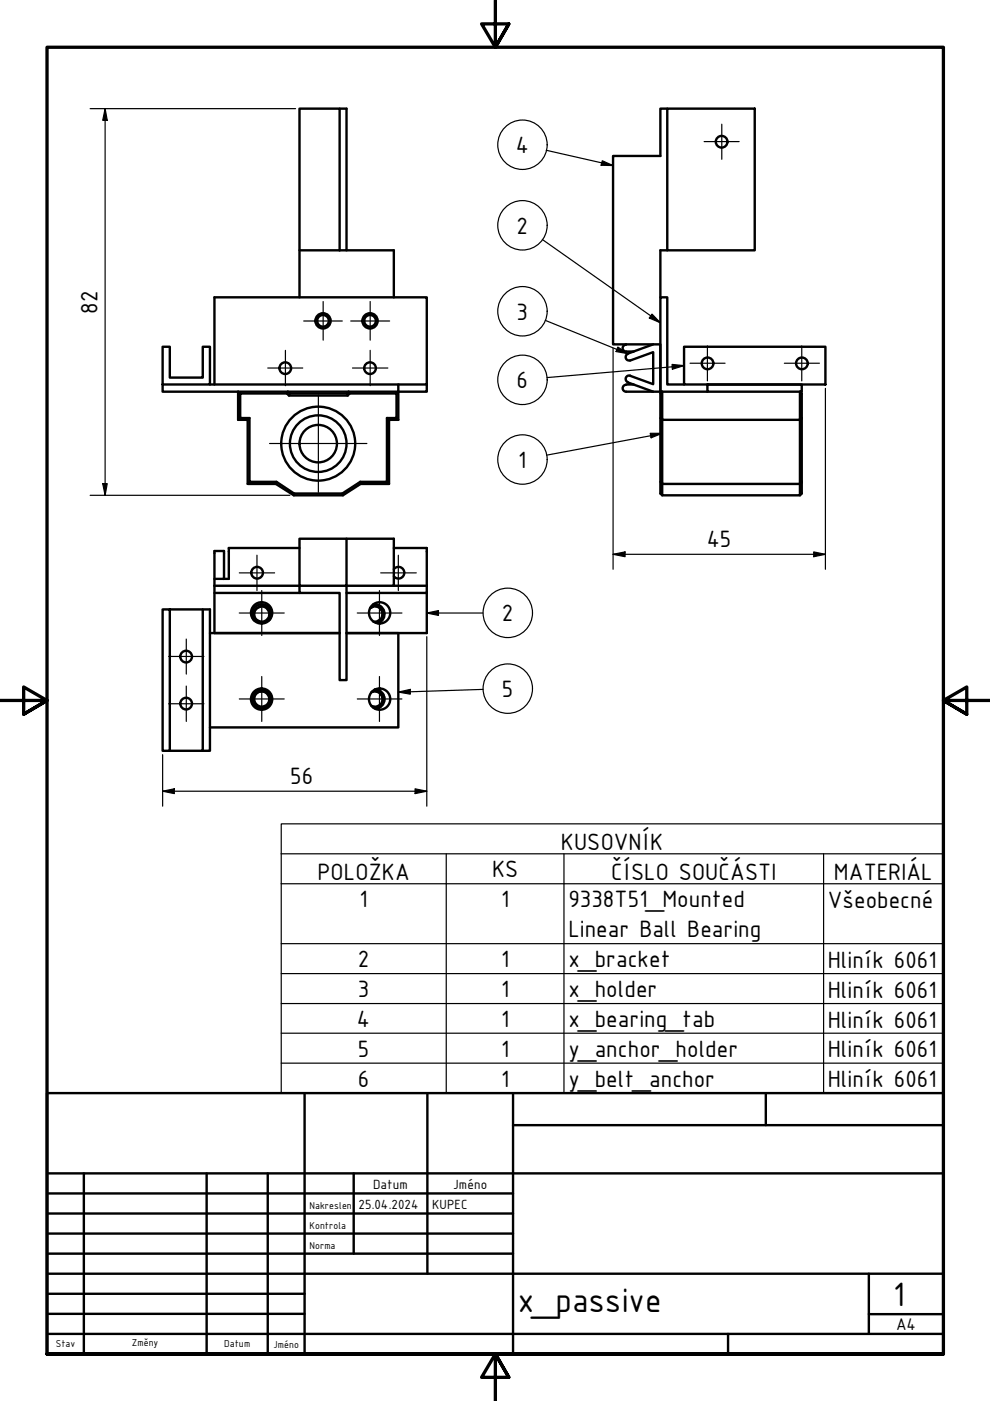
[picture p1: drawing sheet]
<svg xmlns="http://www.w3.org/2000/svg" width="210mm" height="297mm" viewBox="0 0 210 297" stroke-linecap="round" stroke-linejoin="round" font-family="sans-serif">
<g fill="none" stroke="#000" stroke-width=".51">
<path d="M72 23h1.5v30.1h-1.5M141.5 23h18.5v30.1h-18.5zM141.5 23h-1.5v10.1h-10v39.9h8.5M63.5 53.1h8.5M72 53.1v-30.1h-8.5v40M73.5 53.1h10v9.9M141.5 53.1h-1.5v9.9M34.5 73.5h1.5v6.6h7v-6.6h1.5v8h-10zM132.7 73.1a.73 .73 0 0 0-.7 .7 .73 .73 0 0 0 .7 .7M132.8 74.5h1.6M133.1 75l5.4-2h1.5v10h-1.5l-5.4-1.9M133.1 75a.73 .73 0 0 0-.4 1 .73 .73 0 0 0 .9 .4"/>
<path d="M133.6 76.4l4.9-1.7v6.8l-4.9-1.8a.73 .73 0 0 0-.9 .4 .73 .73 0 0 0 .4 .9M145 73.5h30v8h-30zM34.5 81.5v1.5h50v-1.5h-40M45.5 81.5v-18.5h45v18.5h-6M50.9 83.4h9.9l.5 .5h12.4l.4-.5h10v5.2h-2.1v13.6h-5.6l-3.8 2.4h-10.2l-3.8-2.4h-5.7v-13.6h-2zM50.9 88.6l-.4 .4M52.9 88.6l-.4 .4M60.8 83.4l.2-.4 .5 .4h12l.4-.4 .2 .4M61.5 83.4l-.2 .5M73.5 83.4l.2 .5M82 88.6l.5 .4M84.1 88.6l.4 .4"/>
<path d="M84.5 83v6h-2v13.6h-6l-3.8 2.4h-10.4l-3.8-2.4h-6v-13.6h-2v-6l.4 .4M84.5 83l-.4 .4M90.5 81.5v1.5h-6M132.7 81.6a.73 .73 0 0 0-.7 .7 .73 .73 0 0 0 .7 .7M132.8 81.5h1.6M132.8 83h5.7M140 88.6l.4 .4v13.6h29.2v-13.6l.4-.4M145 81.5h-3.5v-18.5h-1.5v20h10M150 81.5h20v1.5h-20zM52.9 102.2l-.4 .4M58.6 102.2l-.1 .4M62.4 104.6l-.1 .4"/>
<path d="M63.5 116.2h-15v6.5h-1M72.6 104.6l.1 .4M73.5 114.2h10v10h-10v-10h-10v10h10v20h-1.5v-18.5h-8.5v-1.5h-18M76.4 102.2l.1 .4M82 102.2l.5 .4M83.5 116.2h7v8M140 102.2l.4 .4v2.4h29.2v-2.4l.4-.4M140.4 105l-.4-.4v-21.2l.4-.4v6h29.2v-6l.4 .4v21.2l-.4 .4M36 129.2v30h-1.5v-30h10v30h-1.5M43 129.2v30h-7M44.5 134.2h27.5M45.5 124.2v10"/>
<path d="M45.5 122.7h2v-5.9h-2v7.4M45.5 125.7h18M53.9 131.6a2.06 2.06 0 0 1 .1-2.9 2.06 2.06 0 0 1 2.9 0 2.06 2.06 0 0 1 .1 2.9M55.1 128.6a1.62 1.62 0 0 1 1.9 1.2M55.2 128.2a1.82 1.82 0 0 1 1.9 1.7 1.82 1.82 0 0 1-1.5 1.9 1.61 1.61 0 0 1-1.7-1.4 1.61 1.61 0 0 1 1.2-1.8 1.77 1.77 0 0 0-.8 2.9 1.77 1.77 0 0 0 2.9-.5 1.95 1.95 0 0 0-2-2.8M78.5 128.9l.6-.3-.6 .4M79.1 128.6a1.62 1.62 0 0 1 1.9 1.2M79.1 128.2a2.06 2.06 0 0 1 2.4 1.5 2.06 2.06 0 0 1-1.4 2.5M79.2 128.2a1.91 1.91 0 0 1 2.2 1.7 1.91 1.91 0 0 1-1.8 2.1M79.2 128.2a1.81 1.81 0 0 1 1.9 1.8 1.81 1.81 0 0 1-1.9 1.8M83.5 120.7a1.24 1.24 0 0 1 1.8-.2 1.24 1.24 0 0 1 0 1.8 1.24 1.24 0 0 1-1.8-.1M83.5 124.2h7"/>
<path d="M84.5 134.2v20h-40M90.5 124.2v1.5h-17M90.5 125.7v8.5h-17M54.2 147.1l.9-.5a1.64 1.64 0 0 0-1.1 2.1 1.64 1.64 0 0 0 2.1 1 1.64 1.64 0 0 0 .9-2.2 2.04 2.04 0 0 0-1.8-1.3 1.89 1.89 0 0 1 2.2 1.5 1.89 1.89 0 0 1-1.3 2.2 1.89 1.89 0 0 1-2.3-1.3v-.8zM55.1 146.7a1.62 1.62 0 0 1 1.9 1.2M78.7 149.7a1.76 1.76 0 0 0 2.4-1.1 1.76 1.76 0 0 0-1.2-2.2l-.5-.2a1.9 1.9 0 0 1 2.1 2.1 1.9 1.9 0 0 1-2.4 1.7M79.1 146.6l-.3 .1M79.1 146.7a1.62 1.62 0 0 1 1.9 1.2M79.6 146.2a2.06 2.06 0 0 1 1.9 2 2.06 2.06 0 0 1-1.9 2.1"/>
<circle cx="153" cy="30.1" r="1.24"/>
<circle cx="60.5" cy="78.1" r="1.24"/>
<circle cx="68.5" cy="68" r="1.24"/>
<circle cx="68.5" cy="68" r="1.62"/>
<circle cx="78.5" cy="68" r="1.24"/>
<circle cx="78.5" cy="78.1" r="1.24"/>
<circle cx="78.5" cy="68" r="1.62"/>
<circle cx="150" cy="77" r="1.24"/>
<circle cx="170" cy="77" r="1.24"/>
<circle cx="67.5" cy="94.1" r="4"/>
<circle cx="67.5" cy="94.1" r="6"/>
<circle cx="67.5" cy="94.1" r="7.8"/>
<circle cx="39.5" cy="139.2" r="1.24"/>
<circle cx="54.5" cy="121.4" r="1.24"/>
<circle cx="55.5" cy="129.9" r="2.25"/>
<circle cx="80.5" cy="129.9" r="2.25"/>
<circle cx="39.5" cy="149.2" r="1.24"/>
<circle cx="55.5" cy="148.2" r="2.25"/>
<circle cx="55.5" cy="148.2" r="2.06"/>
<circle cx="80.5" cy="148.2" r="2.25"/>
</g>
<g fill="none" stroke="#000" stroke-width=".25">
<path d="M115.8 31.9l14.2 3.2M127.7 34.1l2.3 1-2.6-.1zM115 50.8l25 17.6M115.6 67.9l17.5 7.1M131 73.6l2.1 1.4-2.5-.5zM138.2 66.6l1.8 1.8-2.3-1zM142.5 77.3l2.5 .2-2.4 .8zM145 77.5l-29 2.6M137.9 91.9h2.5l-2.4 .9zM140.4 91.9l-24.5 4.6M90.5 130l2.5-.5v1zM90.5 130h11.9"/>
<path d="M84.5 146.7l2.5-.5v1zM102.4 146.2l-17.9 .5M112.9 146a5.2 5.2 0 0 0-7.6-4.7 5.2 5.2 0 0 0-.7 8.9 5.2 5.2 0 0 0 8.2-3.3l.1-.9M59.6 181v-6.3h140.4v6.3M59.6 181h140.4v6.4M59.6 181v50.8h140.4v-44.4M59.6 187.4h140.4M94.6 181v50.8M119.6 181v50.8M174.6 181v50.8M59.6 200.1h140.4M59.6 206.4h140.4"/>
<path d="M59.6 212.8h140.4M59.6 219.1h140.4M59.6 225.4h140.4"/>
<circle cx="110.8" cy="30.7" r="5.2"/>
<circle cx="110.8" cy="47.8" r="5.2"/>
<circle cx="110.8" cy="66" r="5.2"/>
<circle cx="110.8" cy="80.5" r="5.2"/>
<circle cx="110.8" cy="97.4" r="5.2"/>
<circle cx="107.7" cy="129.9" r="5.2"/>
</g>
<path d="M105 0v10l-2.9-4.9h5.8l-2.9 4.9 2.9-4.9M0 148.5h10l-5-2.8v5.7l5-2.9-5 2.9M210 148.5h-10l5-2.8v5.7l-5-2.9 5 2.9M10 287.1v-277.1h190v277.1h-190h190M107.9 292l-2.9-4.9 2.9 4.9h-5.8l2.9-4.9v9.9" fill="none" stroke="#000" stroke-width=".7"/>
<!-- layer: Nadpis (ISO) -->
<g fill="none" stroke="#000" stroke-width=".51">
<path d="M10 231.8h190v55.3h-190zM64.6 231.8v55.3M90.6 231.8v38.3M108.8 238.6h91.2M108.8 231.8v55.3M162.4 231.8v6.8M10 253h98.8M10 257.3h98.8M10 248.8h190M17.8 248.8v38.3M43.8 248.8v38.3M56.8 248.8v38.3"/>
<path d="M75 248.8v17M10 261.5h98.8M10 265.8h98.8M10 270.1h190M10 274.3h54.6M10 278.6h54.6M184.2 278.6h15.8M184.2 270.1v12.7M10 282.8h190M154.4 282.8v4.3"/>
</g>
<g fill="none" stroke="#000" stroke-width=".25">
<path d="M149.3 30h7.4M153 26.3v7.5M56.8 78h7.4M60.5 74.3v7.5M64.4 68.1h8.2M68.5 63.9v8.2M74.4 68.1h8.2M74.7 78h7.5M78.5 63.9v8.2M78.5 74.3v7.5M146.3 77h7.4M150 73.3v7.5"/>
<path d="M166.3 77h7.4M170 73.3v7.5M57.1 94h20.7M67.5 83.7v20.7M54.5 117.7v7.5M84.5 117.7v7.5M35.8 139.2h7.4M39.5 135.5v7.4M50.7 121.5h7.5M50.7 130h9.6M55.5 125.2v9.5M75.8 130h9.4"/>
<path d="M80.5 125.2v9.5M80.7 121.5h7.6M35.8 149.2h7.4M39.5 145.5v7.5M50.7 148.2h9.6M55.5 143.4v9.6M75.8 148.2h9.4M80.5 143.4v9.6"/>
</g>
<g fill="none" stroke="#000" stroke-width=".25">
<path d="M19.1 23h43.6M22.3 23l.4 2.5h-.9zM22.3 23v82M130 73.8v46.9M175 82.3v38.4M19.1 105h42.4M21.8 102.5h.9l-.4 2.5zM130 117.5l2.5-.5v1zM130 117.5h45M172.5 117l2.5 .5-2.5 .5zM90.5 135v35.9M34.5 167.8l2.5-.6v1.1z"/>
<path d="M34.5 167.8h56M34.5 160v10.9M88 167.2l2.5 .6-2.5 .5z"/>
</g>
<path d="M22.3 23l.4 2.5h-.9zM21.8 102.5h.9l-.4 2.5zM130 117.5l2.5-.5v1zM172.5 117l2.5 .5-2.5 .5zM34.5 167.8l2.5-.6v1.1zM88 167.2l2.5 .6-2.5 .5z" fill="#000"/>
<path d="M127.7 34.1l2.3 1-2.6-.1zM131 73.6l2.1 1.4-2.5-.5zM138.2 66.6l1.8 1.8-2.3-1zM142.5 77.3l2.5 .2-2.4 .8zM137.9 91.9h2.5l-2.4 .9zM90.5 130l2.5-.5v1zM84.5 146.7l2.5-.5v1z" fill="#000"/>
<g font-size="7.7">
<text x="109.8" y="278.2">x_passive</text>
<text x="189.4" y="276.8">1</text>
</g>
<g font-size="5.4">
<text x="109.3" y="32.4">4</text>
<text x="109.5" y="49.5">2</text>
<text x="20.6" y="66.5" transform="rotate(-90 20.6 66.5)">82</text>
<text x="109.5" y="67.7">3</text>
<text x="109.5" y="82.3">6</text>
<text x="109.9" y="99.2">1</text>
<text x="149.9" y="115.9">45</text>
<text x="106.4" y="131.7">2</text>
<text x="106.4" y="147.8">5</text>
<text x="61.5" y="166.2">56</text>
<text x="104.3" y="185.9">KS</text>
<text x="118.9" y="180.3">KUSOVNÍK</text>
<text x="67.3" y="186.6">POLOŽKA</text>
<text x="129.6" y="186.6">ČÍSLO SOUČÁSTI</text>
<text x="176.8" y="186.6">MATERIÁL</text>
<text x="76.2" y="192.3">1</text>
<text x="106.2" y="192.3">1</text>
<text x="120.5" y="192.3">9338T51_Mounted</text>
<text x="175.5" y="192.5">Všeobecné</text>
<text x="120.5" y="198.6">Linear Ball Bearing</text>
<text x="75.9" y="205">2</text>
<text x="106.2" y="205">1</text>
<text x="120.5" y="205">x_bracket</text>
<text x="175.5" y="205.2">Hliník 6061</text>
<text x="75.9" y="211.3">3</text>
<text x="106.2" y="211.3">1</text>
<text x="120.5" y="211.3">x_holder</text>
<text x="175.5" y="211.5">Hliník 6061</text>
<text x="75.7" y="217.7">4</text>
<text x="106.2" y="217.7">1</text>
<text x="120.5" y="217.7">x_bearing_tab</text>
<text x="175.5" y="217.9">Hliník 6061</text>
<text x="75.9" y="224">5</text>
<text x="106.2" y="224">1</text>
<text x="120.5" y="224">y_anchor_holder</text>
<text x="175.5" y="224.2">Hliník 6061</text>
<text x="75.9" y="230.4">6</text>
<text x="106.2" y="230.4">1</text>
<text x="120.5" y="230.4">y_belt_anchor</text>
<text x="175.5" y="230.6">Hliník 6061</text>
</g>
<text font-size="3.9" x="190" y="282">A4</text>
<g font-size="3">
<text x="76" y="256.3">25.04.2024</text>
<text x="79.1" y="252">Datum</text>
<text x="91.6" y="256.3">KUPEC</text>
<text x="96.1" y="252">Jméno</text>
</g>
<g font-size="2.3">
<text x="65.6" y="256.3">Nakreslen</text>
<text x="65.6" y="260.5">Kontrola</text>
<text x="65.6" y="264.8">Norma</text>
<text x="11.8" y="285.7">Stav</text>
<text x="27.9" y="285.5">Změny</text>
<text x="47.5" y="285.7">Datum</text>
<text x="58" y="285.7">Jméno</text>
</g>
</svg>
